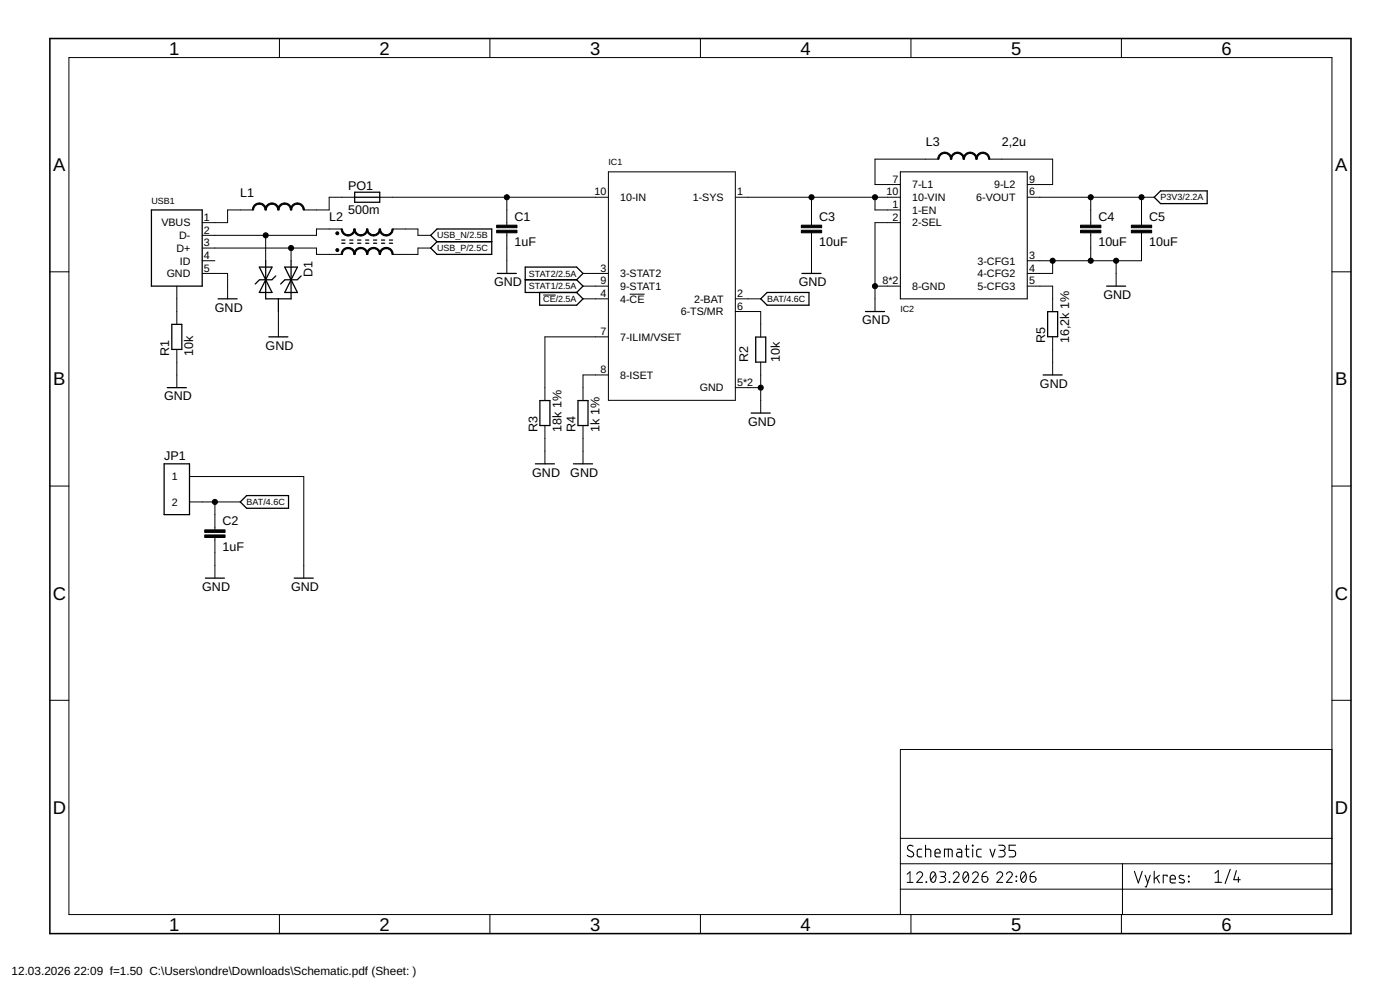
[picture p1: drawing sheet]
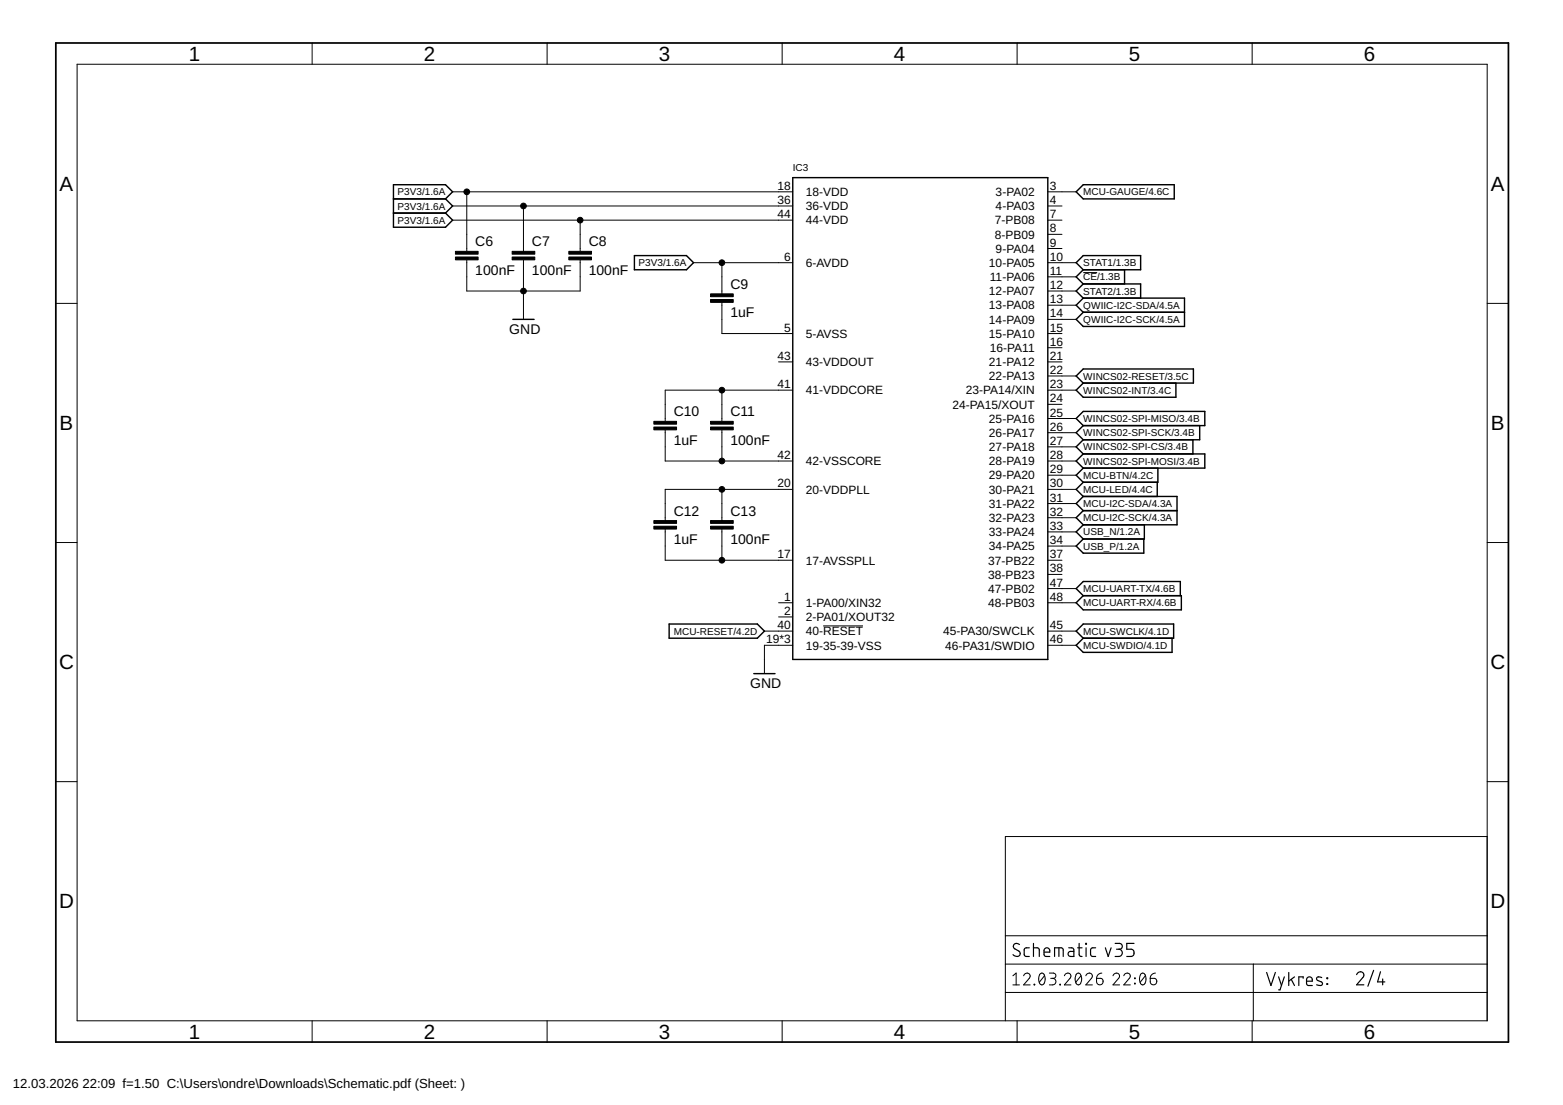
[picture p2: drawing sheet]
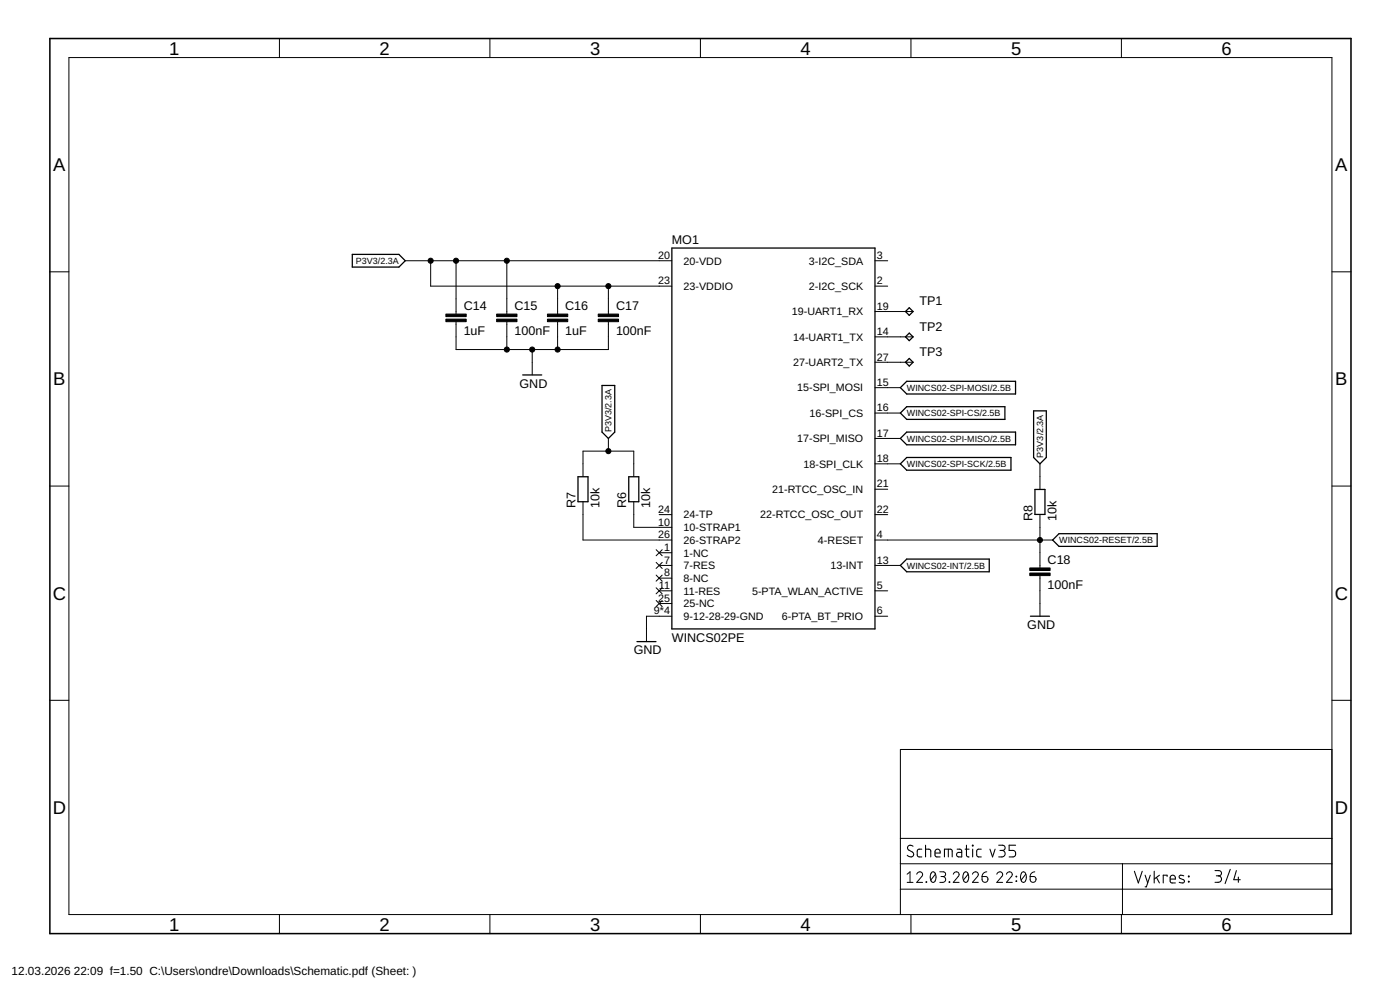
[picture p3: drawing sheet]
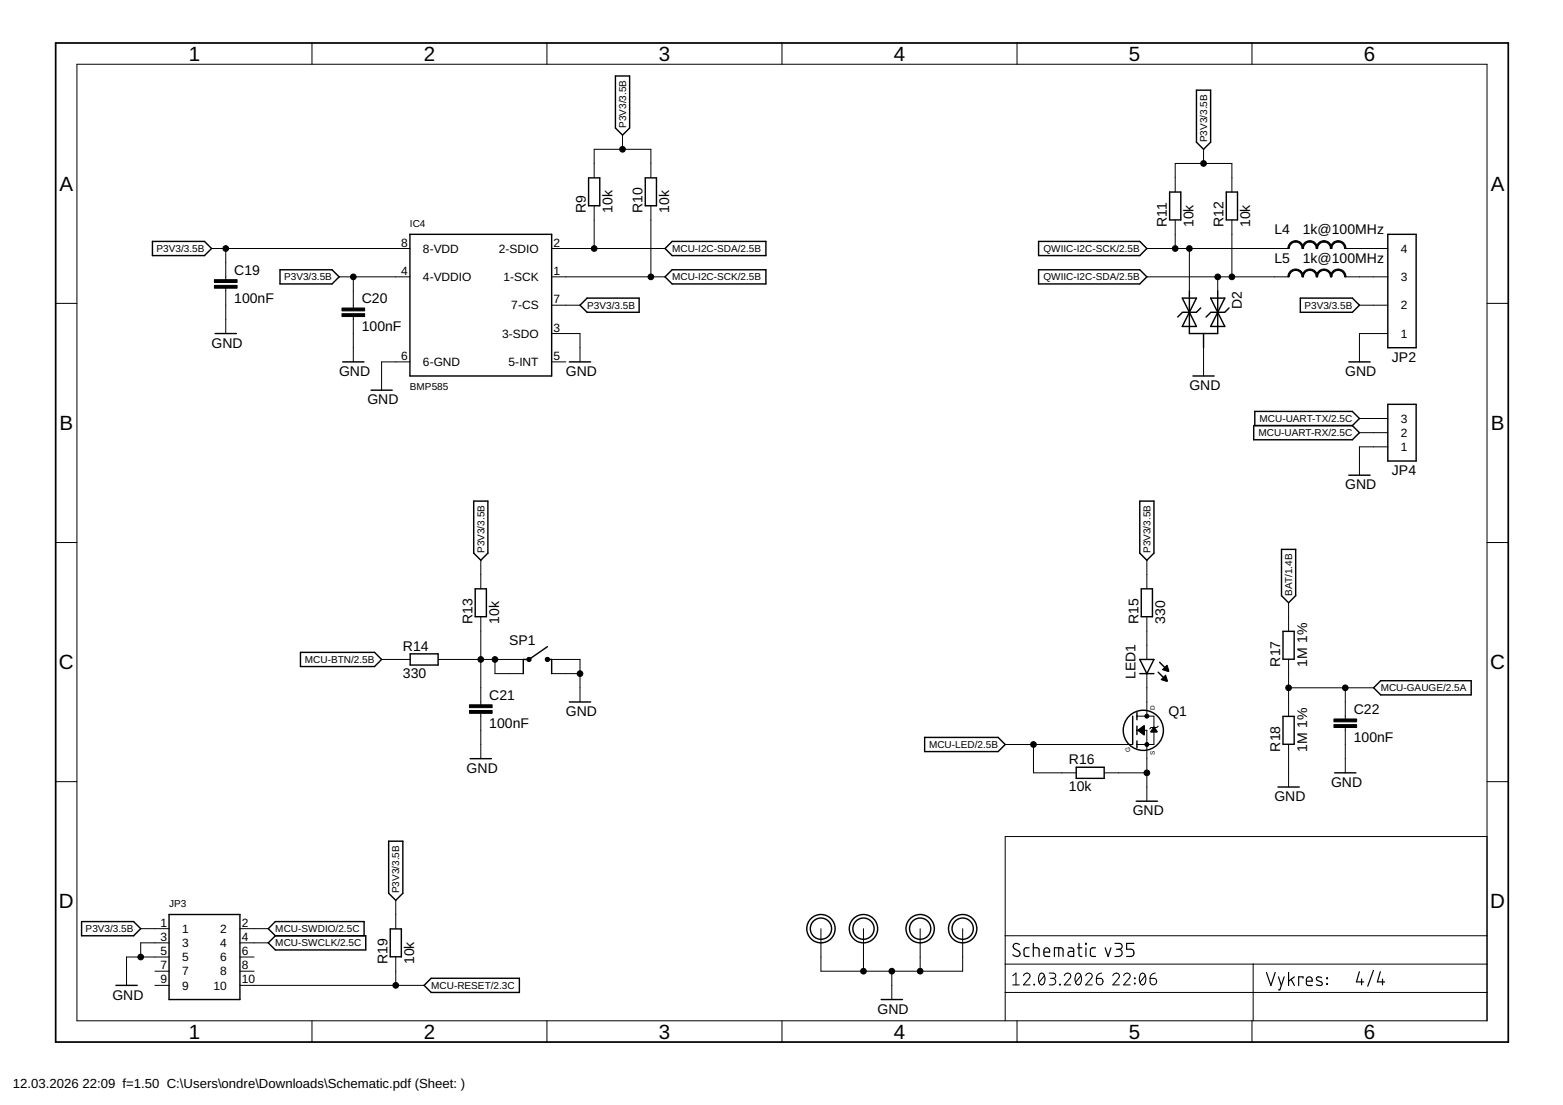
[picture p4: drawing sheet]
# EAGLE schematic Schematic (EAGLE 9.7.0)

## Sheet 1 of 4: Power

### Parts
C1  1uF  C-EU0603  [CAP-0603]
C2  1uF  C-EU0603  [CAP-0603]
C3  10uF  C-EU0603  [CAP-0603]
C4  10uF  C-EU0603  [CAP-0603]
C5  10uF  C-EU0603  [CAP-0603]
D1  DIODE-TVS-2SOT23-R  [SOT23-R]
IC1  BQ25185WSON-10-2.2X2MM  [WSON-10-2.2X2MM]
IC2  TPS63900WSON-10-2.5X2.5MM  [WSON-10-2.5X2.5MM]
JP1  JSTJST-B2B-PH-ANGLED  [JST-B2B-PH-ANGLED]
L1  INDUCTOR0603  [IND-0603]
L2  INDUCTOR-CHOKEIND-CHOKE-0805  [IND-CHOKE-0805]
L3  2,2u  INDUCTOR0805  [IND-0805]
PO1  500m  FUSE0805  [PTC-0805]
R1  10k  RESISTOR0402  [RES-0402]
R2  10k  RESISTOR0402  [RES-0402]
R3  18k 1%  RESISTOR0402  [RES-0402]
R4  1k 1%  RESISTOR0402  [RES-0402]
R5  16,2k 1%  RESISTOR0402  [RES-0402]
USB1  MICRO-USBMICRO-USB  [MICRO-USB]

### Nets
!CE: IC1.4(4-!CE) ; also sheet 2
BAT: C2.1 IC1.2(2-BAT) JP1.P$2 ; also sheet 4
CON-USB_N: D1.2 L2.1 USB1.2(D-)
CON-USB_P: D1.1 L2.4 USB1.3(D+)
GND: C1.2 C2.2 C3.2 C4.2 C5.2 D1.3 IC1.5(GND) IC1.11(GND) IC2.2(2-SEL) IC2.3(3-CFG1) IC2.4(4-CFG2) IC2.8(8-GND) IC2.11(8-GND) JP1.P$1 R1.1 R2.1 R3.1 R4.1 R5.1 USB1.5(GND) ; also sheet 2,3,4
ILIM: IC1.7(7-ILIM/VSET) R3.2
IN: C1.1 IC1.10(10-IN) PO1.2
ISET: IC1.8(8-ISET) R4.2
LX1: IC2.7(7-L1) L3.1
LX2: IC2.9(9-L2) L3.2
N$11: IC2.5(5-CFG3) R5.2
P3V3: C4.1 C5.1 IC2.6(6-VOUT) ; also sheet 2,3,4
SHIELD: R1.2 USB1.6(SHIELD) USB1.7(SHIELD) USB1.8(SHIELD) USB1.9(SHIELD) USB1.10(SHIELD) USB1.11(SHIELD)
STAT1: IC1.9(9-STAT1) ; also sheet 2
STAT2: IC1.3(3-STAT2) ; also sheet 2
SYS: C3.1 IC1.1(1-SYS) IC2.1(1-EN) IC2.10(10-VIN)
TS: IC1.6(6-TS/MR) R2.2
USB-VBUS: L1.1 USB1.1(VBUS)
USB_N: L2.2 ; also sheet 2
USB_P: L2.3 ; also sheet 2
VBUS-FUSE: L1.2 PO1.1
Unconnected: USB1.4(ID)

## Sheet 2 of 4: MCU

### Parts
C6  100nF  C-EU0402  [CAP-0402]
C7  100nF  C-EU0402  [CAP-0402]
C8  100nF  C-EU0402  [CAP-0402]
C9  1uF  C-EU0603  [CAP-0603]
C10  1uF  C-EU0603  [CAP-0603]
C11  100nF  C-EU0402  [CAP-0402]
C12  1uF  C-EU0603  [CAP-0603]
C13  100nF  C-EU0402  [CAP-0402]
IC3  PIC32CM2532LE00048TQFP-48  [TQFP-48]

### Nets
!CE: IC3.11(11-PA06) ; also sheet 1
GND: C6.2 C7.2 C8.2 C9.2 C10.2 C11.2 C12.2 C13.2 IC3.5(5-AVSS) IC3.17(17-AVSSPLL) IC3.19(19-35-39-VSS) IC3.35(19-35-39-VSS) IC3.39(19-35-39-VSS) IC3.42(42-VSSCORE) ; also sheet 1,3,4
MCU-BTN: IC3.29(29-PA20) ; also sheet 4
MCU-GAUGE: IC3.3(3-PA02) ; also sheet 4
MCU-I2C-SCK: IC3.32(32-PA23) ; also sheet 4
MCU-I2C-SDA: IC3.31(31-PA22) ; also sheet 4
MCU-LED: IC3.30(30-PA21) ; also sheet 4
MCU-RESET: IC3.40(40-!RESET) ; also sheet 4
MCU-SWCLK: IC3.45(45-PA30/SWCLK) ; also sheet 4
MCU-SWDIO: IC3.46(46-PA31/SWDIO) ; also sheet 4
MCU-UART-RX: IC3.48(48-PB03) ; also sheet 4
MCU-UART-TX: IC3.47(47-PB02) ; also sheet 4
P3V3: C6.1 C7.1 C8.1 C9.1 IC3.6(6-AVDD) IC3.18(18-VDD) IC3.36(36-VDD) IC3.44(44-VDD) ; also sheet 1,3,4
QWIIC-I2C-SCK: IC3.14(14-PA09) ; also sheet 4
QWIIC-I2C-SDA: IC3.13(13-PA08) ; also sheet 4
STAT1: IC3.10(10-PA05) ; also sheet 1
STAT2: IC3.12(12-PA07) ; also sheet 1
USB_N: IC3.33(33-PA24) ; also sheet 1
USB_P: IC3.34(34-PA25) ; also sheet 1
VDDCORE: C10.1 C11.1 IC3.41(41-VDDCORE)
VDDPLL: C12.1 C13.1 IC3.20(20-VDDPLL)
WINCS02-INT: IC3.23(23-PA14/XIN) ; also sheet 3
WINCS02-RESET: IC3.22(22-PA13) ; also sheet 3
WINCS02-SPI-CS: IC3.27(27-PA18) ; also sheet 3
WINCS02-SPI-MISO: IC3.25(25-PA16) ; also sheet 3
WINCS02-SPI-MOSI: IC3.28(28-PA19) ; also sheet 3
WINCS02-SPI-SCK: IC3.26(26-PA17) ; also sheet 3
Unconnected: IC3.1(1-PA00/XIN32) IC3.2(2-PA01/XOUT32) IC3.4(4-PA03) IC3.7(7-PB08) IC3.8(8-PB09) IC3.9(9-PA04) IC3.15(15-PA10) IC3.16(16-PA11) IC3.21(21-PA12) IC3.24(24-PA15/XOUT) IC3.37(37-PB22) IC3.38(38-PB23) IC3.43(43-VDDOUT)

## Sheet 3 of 4: Wi-Fi

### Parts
C14  1uF  C-EU0603  [CAP-0603]
C15  100nF  C-EU0402  [CAP-0402]
C16  1uF  C-EU0603  [CAP-0603]
C17  100nF  C-EU0402  [CAP-0402]
C18  100nF  C-EU0402  [CAP-0402]
MO1  WINCS02PE  WINCS02PWINCS02  [WINCS02P]
R6  10k  RESISTOR0402  [RES-0402]
R7  10k  RESISTOR0402  [RES-0402]
R8  10k  RESISTOR0402  [RES-0402]
TP1  TPB1,00  [B1,00]
TP2  TPB1,00  [B1,00]
TP3  TPB1,00  [B1,00]

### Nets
GND: C14.2 C15.2 C16.2 C17.2 C18.2 MO1.9(9-12-28-29-GND) MO1.12(9-12-28-29-GND) MO1.28(9-12-28-29-GND) MO1.29(9-12-28-29-GND) ; also sheet 1,2,4
P3V3: C14.1 C15.1 C16.1 C17.1 MO1.20(20-VDD) MO1.23(23-VDDIO) R6.2 R7.2 R8.2 ; also sheet 1,2,4
STRAP1: MO1.10(10-STRAP1) R6.1
STRAP2: MO1.26(26-STRAP2) R7.1
UART1_RX: MO1.19(19-UART1_RX) TP1.TP
UART1_TX: MO1.14(14-UART1_TX) TP2.TP
UART2_TX: MO1.27(27-UART2_TX) TP3.TP
WINCS02-INT: MO1.13(13-INT) ; also sheet 2
WINCS02-RESET: C18.1 MO1.4(4-RESET) R8.1 ; also sheet 2
WINCS02-SPI-CS: MO1.16(16-SPI_CS) ; also sheet 2
WINCS02-SPI-MISO: MO1.17(17-SPI_MISO) ; also sheet 2
WINCS02-SPI-MOSI: MO1.15(15-SPI_MOSI) ; also sheet 2
WINCS02-SPI-SCK: MO1.18(18-SPI_CLK) ; also sheet 2
Unconnected: MO1.1(1-NC) MO1.2(2-I2C_SCK) MO1.3(3-I2C_SDA) MO1.5(5-PTA_WLAN_ACTIVE) MO1.6(6-PTA_BT_PRIO) MO1.7(7-RES) MO1.8(8-NC) MO1.11(11-RES) MO1.21(21-RTCC_OSC_IN) MO1.22(22-RTCC_OSC_OUT) MO1.24(24-TP) MO1.25(25-NC)

## Sheet 4 of 4: Accesories

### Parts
C19  100nF  C-EU0402  [CAP-0402]
C20  100nF  C-EU0402  [CAP-0402]
C21  100nF  C-EU0402  [CAP-0402]
C22  100nF  C-EU0402  [CAP-0402]
D2  DIODE-TVS-2SOT23-R  [SOT23-R]
IC4  BMP585  BMP585BMP585  [BMP585]
JP2  QWIICQWIIC  [QWIIC]
JP3  HEADER_2X5  [2X5-1.27]
JP4  HEADER_1X32.54  [1X3-2.54MM]
L4  1k@100MHz  INDUCTOR0603  [IND-0603]
L5  1k@100MHz  INDUCTOR0603  [IND-0603]
LED1  LEDLED-0603  [DIODE-0603]
MD1  MOUNTING_HOLE2.5-THICK  [MOUNTINGHOLE-2.5-PLATED-THICK]
MD2  MOUNTING_HOLE2.5-THICK  [MOUNTINGHOLE-2.5-PLATED-THICK]
MD3  MOUNTING_HOLE2.5-THICK  [MOUNTINGHOLE-2.5-PLATED-THICK]
MD4  MOUNTING_HOLE2.5-THICK  [MOUNTINGHOLE-2.5-PLATED-THICK]
Q1  MOSFET-NSOT23-R  [SOT23-R]
R9  10k  RESISTOR0402  [RES-0402]
R10  10k  RESISTOR0402  [RES-0402]
R11  10k  RESISTOR0402  [RES-0402]
R12  10k  RESISTOR0402  [RES-0402]
R13  10k  RESISTOR0402  [RES-0402]
R14  330  RESISTOR0402  [RES-0402]
R15  330  RESISTOR0402  [RES-0402]
R16  10k  RESISTOR0402  [RES-0402]
R17  1M 1%  RESISTOR0402  [RES-0402]
R18  1M 1%  RESISTOR0402  [RES-0402]
R19  10k  RESISTOR0402  [RES-0402]
SP1  SWITCHKMR221G-LFS  [KMR221G-LFS]

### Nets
A: LED1.A R15.1
BAT: R17.2 ; also sheet 1
BTN: C21.1 R13.1 R14.2 SP1.1 SP1.3
GND: C19.2 C20.2 C21.2 C22.2 D2.3 IC4.3(3-SDO) IC4.6(6-GND) JP2.1 JP3.3 JP3.5 JP4.1 MD1.P$1 MD2.P$1 MD3.P$1 MD4.P$1 Q1.2(S) R16.2 R18.1 SP1.2 SP1.4 ; also sheet 1,2,3
K: LED1.K Q1.3(D)
MCU-BTN: R14.1 ; also sheet 2
MCU-GAUGE: C22.1 R17.1 R18.2 ; also sheet 2
MCU-I2C-SCK: IC4.1(1-SCK) R10.1 ; also sheet 2
MCU-I2C-SDA: IC4.2(2-SDIO) R9.1 ; also sheet 2
MCU-LED: Q1.1(G) R16.1 ; also sheet 2
MCU-RESET: JP3.10 R19.1 ; also sheet 2
MCU-SWCLK: JP3.4 ; also sheet 2
MCU-SWDIO: JP3.2 ; also sheet 2
MCU-UART-RX: JP4.2 ; also sheet 2
MCU-UART-TX: JP4.3 ; also sheet 2
N$3: JP2.4 L4.2
N$4: JP2.3 L5.2
P3V3: C19.1 C20.1 IC4.4(4-VDDIO) IC4.7(7-CS) IC4.8(8-VDD) JP2.2 JP3.1 R9.2 R10.2 R11.2 R12.2 R13.2 R15.2 R19.2 ; also sheet 1,2,3
QWIIC-I2C-SCK: D2.2 L4.1 R11.1 ; also sheet 2
QWIIC-I2C-SDA: D2.1 L5.1 R12.1 ; also sheet 2
Unconnected: IC4.5(5-INT) JP3.6 JP3.7 JP3.8 JP3.9
